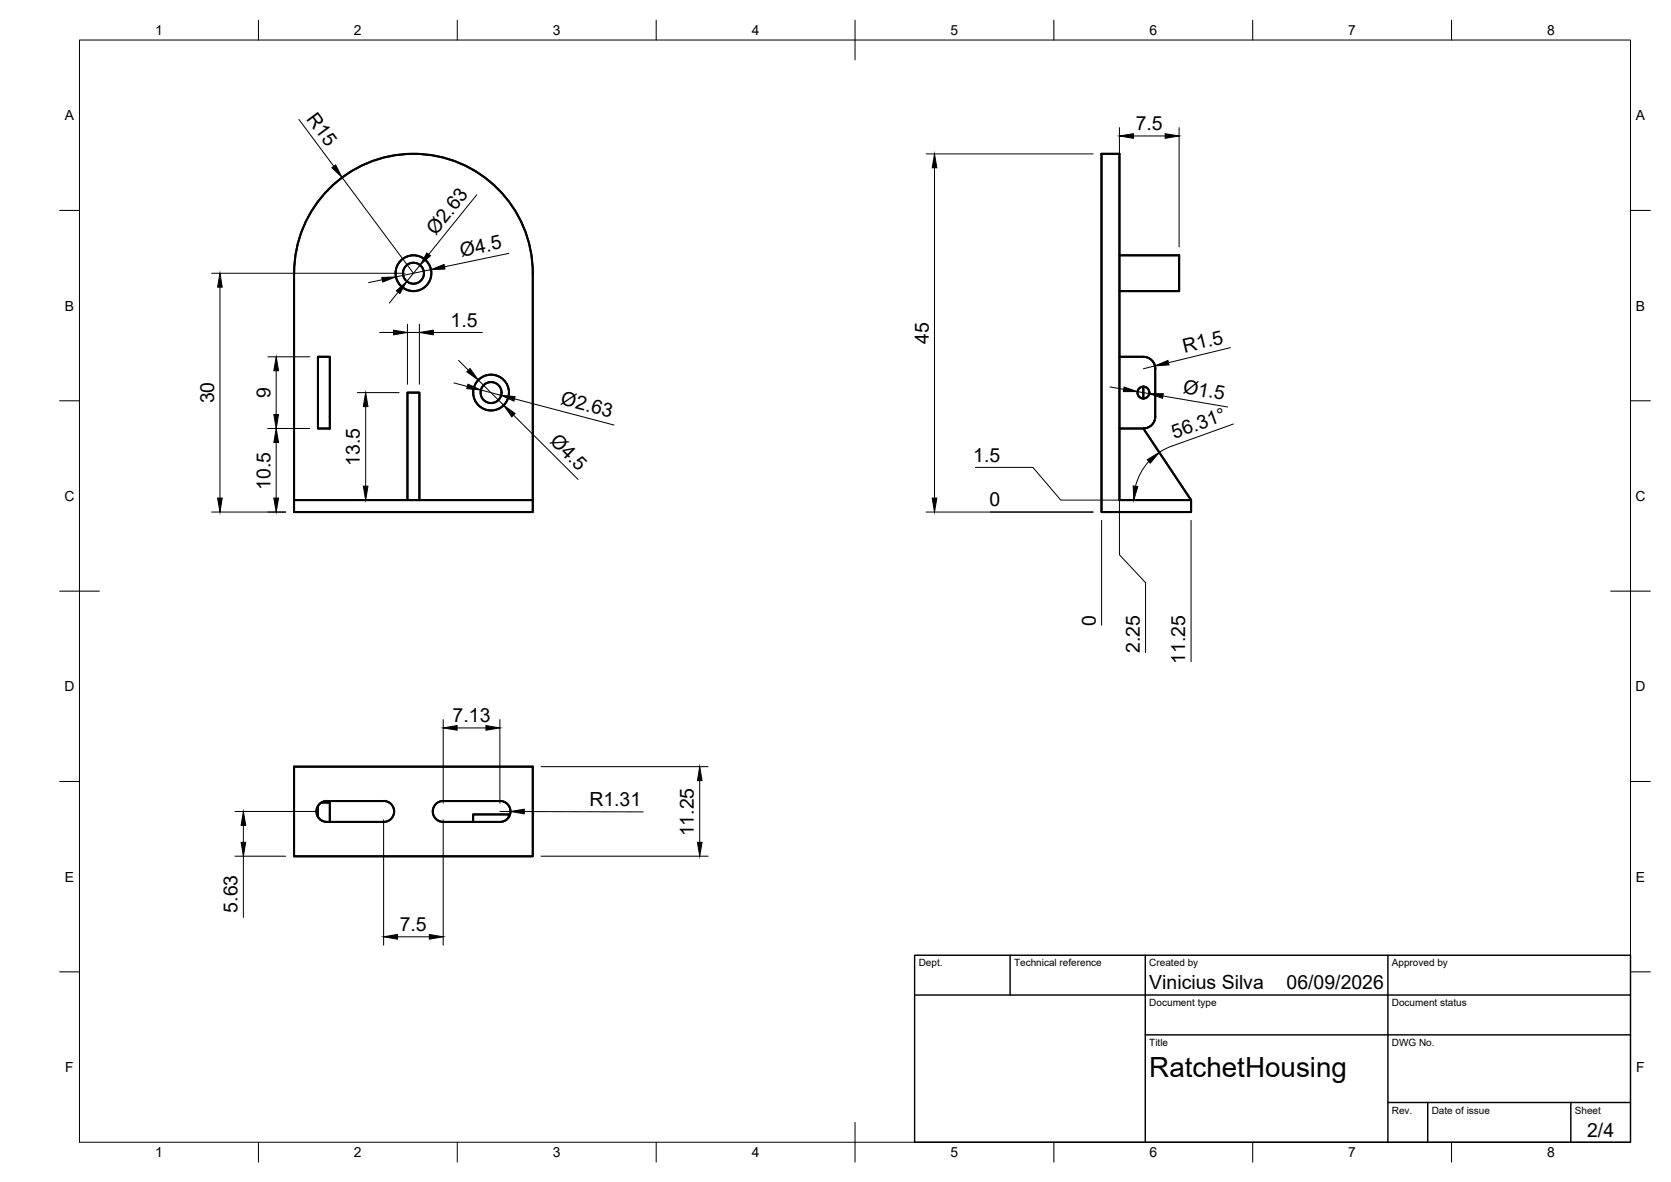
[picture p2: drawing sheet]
<svg xmlns="http://www.w3.org/2000/svg" width="420mm" height="297mm" viewBox="0 0 420 297" stroke-linecap="round" stroke-linejoin="round" font-family="sans-serif">
<!-- layer: Visible -->
<g fill="none" stroke="#000" stroke-width=".51">
<path d="M277 38.7h4.5v87h18v3h-22.5zM73.9 68.7v57M74 68.7a30 30 0 0 1 30-30 30 30 0 0 1 30 30v57M281.5 64.2h15v9h-15M79.9 89.7h3v18h-3zM102.4 98.7h3.1v27h-3.1zM281.5 89.7h6M287.5 97.2v3M287.5 89.7a2.96 2.96 0 0 1 3 3v12a2.99 2.99 0 0 1-3 3M281.5 107.7h6l12 18M102.4 125.7h-28.5v3h60.1v-3M105.5 125.7h28.5"/>
<path d="M73.9 192.7h60.1v22.5h-60.1zM79.9 202.6v2.7M80.8 201.7h2.1v4.9M96.5 201.3h-14.3a2.64 2.64 0 0 0-2.6 2.6 2.64 2.64 0 0 0 2.6 2.7h14.3M96.5 201.3a2.64 2.64 0 0 1 2.6 2.6 2.64 2.64 0 0 1-2.6 2.7M109.8 201.9l1-.5 .6-.1h14.3a2.64 2.64 0 0 1 2.7 2.6 2.64 2.64 0 0 1-2.7 2.7h-14.2a2.64 2.64 0 0 1-2.5-1.8 2.64 2.64 0 0 1 .8-2.9zM128 205.3v-.6h-9v1.9"/>
<circle cx="104" cy="68.7" r="2.64"/>
<circle cx="104" cy="68.7" r="4.5"/>
<circle cx="123.5" cy="98.7" r="2.64"/>
<circle cx="123.5" cy="98.7" r="4.5"/>
<circle cx="287.5" cy="98.7" r="1.49"/>
</g>
<!-- layer: BORDER -->
<g fill="none" stroke="#000" stroke-width=".25">
<path d="M20 10.1h390v276.9h-390zM65 5.1v5M115 5.1v5M165 5.1v5M215 5.1v10M265 5.1v5M315 5.1v5M365 5.1v5M15 52.9h5M410 52.9h5M15 100.7h5M410 100.7h5"/>
<path d="M15 148.6h10M405 148.6h10M15 196.4h5M410 196.4h5M15 244.2h5M410 244.2h5M65 287v5M115 287v5M165 287v5M215 282.1v9.9M265 287v5M315 287v5"/>
<path d="M365 287v5"/>
</g>
<!-- layer: TITLEBLOCK -->
<path d="M230 240.1h180v46.9h-180zM230 250h180M254 240.1v9.9M288 240.1v46.9M349 240.1v46.9M288 260.1h122M349 277.1h61M359 277.1v9.9M395 277.1v9.9" fill="none" stroke="#000" stroke-width=".36"/>
<!-- layer: FD_Dimensions -->
<g fill="none" stroke="#000" stroke-width=".25">
<path d="M75.2 30l8.7 11.8M232.9 38.7h42M281.5 32.1v30M285 34.2h8M296.5 32.1v30M86 44.6l17.9 24.1M119.9 49l-12.1 14.9M235 42.2v83M53.2 68.7h48.7M55.3 72.2v53M96.1 70.3l-3.4 .7M100.1 73.4l-2.2 2.8"/>
<path d="M105.6 66.6l-3.3 4.1M108.4 67.8l-8.9 1.8M127.9 63.7l-16.1 3.3M281.5 70.8v68.6l6.5 7v17.6M67.4 89.7h10.5M69.4 93.2v11M89.9 98.7h10.5M95.4 83.6h3.6M102.4 81.5v15.1M102.4 83.6h3.1M105.5 81.5v15.1M108.9 83.6h12.4"/>
<path d="M114.1 96.2l3.4 .9M115.3 90.6l2.5 2.4M120.2 95.5l6.4 6.3M120.9 98l5.1 1.3M279.1 97.2l3.5 .6M286 98.4l2.9 .5M290.4 92l-2.9 .7M292.4 99.5l16.3 2.8M309.4 87.4l-15.6 3.8M67.4 107.7h10.5M69.4 111.2v14M91.9 102.2v20"/>
<path d="M129.1 104.3l16.3 16.2M129.4 100.2l25 6.6M245.3 117.5h14.4l7 8.2h30.7M288.9 116a14.4 14.4 0 0 0-3.4 6.2M294.6 112.1l-3.1 1.6M310.1 106.6l-15.5 5.5M53.2 128.7h18.6M89.9 125.7h10.5M232.9 128.7h42M277 130.8v26.3M299.5 130.8v35.5M111.4 180.8v21"/>
<path d="M114.9 182.9h7.3M125.7 180.8v21M136 192.7h42.1M175.9 196.2v15.5M59.1 203.9h21M59.1 215.2h12.7M61.2 207.4v4.3M61.2 215.2v15.4M96.5 206v31.5M111.4 206v31.5M125.7 203.9h2.6M131.8 203.9l29.9 .1"/>
<path d="M136 215.2h42.1M99.9 235.4h8"/>
</g>
<g fill="#000" stroke="#000" stroke-width=".25">
<path d="M281.5 34.2l3.5-.6v1.2zM293 33.6l3.5 .6-3.5 .6zM83.5 42.1l.9-.6 1.6 3.1zM235 38.7l.6 3.5h-1.2zM55.3 68.7l.6 3.5h-1.2zM96 69.7l3.5-.1-3.3 1.3zM99.7 73.1l2.6-2.4-1.8 3.1zM107.3 63.5l.9 .8-2.6 2.3zM108.4 67.8l3.3-1.3 .2 1.1zM69.4 89.7l.6 3.5h-1.1zM99 83l3.4 .6-3.4 .5zM105.5 83.6l3.4-.6v1.1z"/>
<path d="M117.7 96.5l3.2 1.5-3.5-.3zM117.4 93.4l.8-.8 2 2.9zM126 99.3l3.5 .4-.3 1.1zM282.6 97.3l3.4 1.1h-3.6zM288.9 98.9h3.6l-.2 1.2zM290.4 92l3.3-1.4 .2 1.1zM69.4 107.7l.6 3.5h-1.1zM68.9 104.2h1.1l-.6 3.5zM91.9 98.7l.6 3.5h-1.1zM126.6 101.8l2.9 2.1-.8 .8zM288.5 115.5l3-1.8-2.3 2.7zM54.7 125.2h1.2l-.6 3.5z"/>
<path d="M68.9 125.2h1.1l-.6 3.5zM91.4 122.2h1.1l-.6 3.5zM234.4 125.2h1.2l-.6 3.5zM284.9 122.1l1.2 .2-1 3.4zM111.4 182.9l3.5-.6v1.2zM122.2 182.3l3.5 .6-3.5 .6zM175.9 192.7l.6 3.5h-1.1zM61.2 203.9l.6 3.5h-1.2zM60.6 211.7h1.2l-.6 3.5zM128.3 203.9l3.5-.5v1.1zM175.4 211.7h1.1l-.6 3.5zM96.5 235.4l3.4-.6v1.2z"/>
<path d="M107.9 234.8l3.5 .6-3.5 .6z"/>
</g>
<text font-size="7" x="289" y="270.6">RatchetHousing</text>
<g font-size="4.9">
<text x="76.9" y="30" transform="rotate(53 76.9 30)">R15</text>
<text x="285.6" y="32.7">7.5</text>
<text x="109.6" y="59.3" transform="rotate(-51 109.6 59.3)">Ø2.63</text>
<text x="116.1" y="64.6" transform="rotate(-12 116.1 64.6)">Ø4.5</text>
<text x="113.3" y="82.1">1.5</text>
<text x="233.5" y="86.3" transform="rotate(-90 233.5 86.3)">45</text>
<text x="297.8" y="88.7" transform="rotate(-14 297.8 88.7)">R1.5</text>
<text x="53.8" y="101.4" transform="rotate(-90 53.8 101.4)">30</text>
<text x="68" y="100" transform="rotate(-90 68 100)">9</text>
<text x="140.8" y="101.6" transform="rotate(15 140.8 101.6)">Ø2.63</text>
<text x="297.3" y="98.8" transform="rotate(10 297.3 98.8)">Ø1.5</text>
<text x="138.1" y="111.1" transform="rotate(45 138.1 111.1)">Ø4.5</text>
<text x="295.3" y="110.3" transform="rotate(-20 295.3 110.3)">56.31°</text>
<text x="90.5" y="117.1" transform="rotate(-90 90.5 117.1)">13.5</text>
<text x="244.7" y="116">1.5</text>
<text x="68" y="123.1" transform="rotate(-90 68 123.1)">10.5</text>
<text x="248.8" y="127.2">0</text>
<text x="275.5" y="157.3" transform="rotate(-90 275.5 157.3)">0</text>
<text x="286.6" y="164.1" transform="rotate(-90 286.6 164.1)">2.25</text>
<text x="298" y="166.9" transform="rotate(-90 298 166.9)">11.25</text>
<text x="113.8" y="181.5">7.13</text>
<text x="148.2" y="202.5">R1.31</text>
<text x="174.5" y="210.2" transform="rotate(-90 174.5 210.2)">11.25</text>
<text x="59.7" y="229.4" transform="rotate(-90 59.7 229.4)">5.63</text>
<text x="100.5" y="234">7.5</text>
<text x="289" y="248.5">Vinicius Silva</text>
<text x="323.5" y="248.5">06/09/2026</text>
<text x="399.1" y="285.7">2/4</text>
</g>
<g font-size="3.5">
<text x="39" y="8.8">1</text>
<text x="89" y="8.8">2</text>
<text x="139" y="8.8">3</text>
<text x="189" y="8.8">4</text>
<text x="239" y="8.8">5</text>
<text x="289" y="8.8">6</text>
<text x="339" y="8.8">7</text>
<text x="389" y="8.8">8</text>
<text x="16.3" y="30.2">A</text>
<text x="411.3" y="30.2">A</text>
<text x="16.3" y="78">B</text>
<text x="411.3" y="78">B</text>
<text x="16.2" y="125.9">C</text>
<text x="411.2" y="125.9">C</text>
<text x="16.2" y="173.7">D</text>
<text x="411.2" y="173.7">D</text>
<text x="16.3" y="221.6">E</text>
<text x="411.3" y="221.6">E</text>
<text x="16.4" y="269.4">F</text>
<text x="411.4" y="269.4">F</text>
<text x="39" y="290.8">1</text>
<text x="89" y="290.8">2</text>
<text x="139" y="290.8">3</text>
<text x="189" y="290.8">4</text>
<text x="239" y="290.8">5</text>
<text x="289" y="290.8">6</text>
<text x="339" y="290.8">7</text>
<text x="389" y="290.8">8</text>
</g>
<g font-size="2.5">
<text x="231" y="242.9">Dept.</text>
<text x="255" y="242.9">Technical reference</text>
<text x="289" y="242.9">Created by</text>
<text x="350" y="242.9">Approved by</text>
<text x="289" y="252.8">Document type</text>
<text x="350" y="252.8">Document status</text>
<text x="289" y="262.9">Title</text>
<text x="350" y="262.9">DWG No.</text>
<text x="350" y="279.9">Rev.</text>
<text x="360" y="279.9">Date of issue</text>
<text x="396" y="279.9">Sheet</text>
</g>
</svg>
